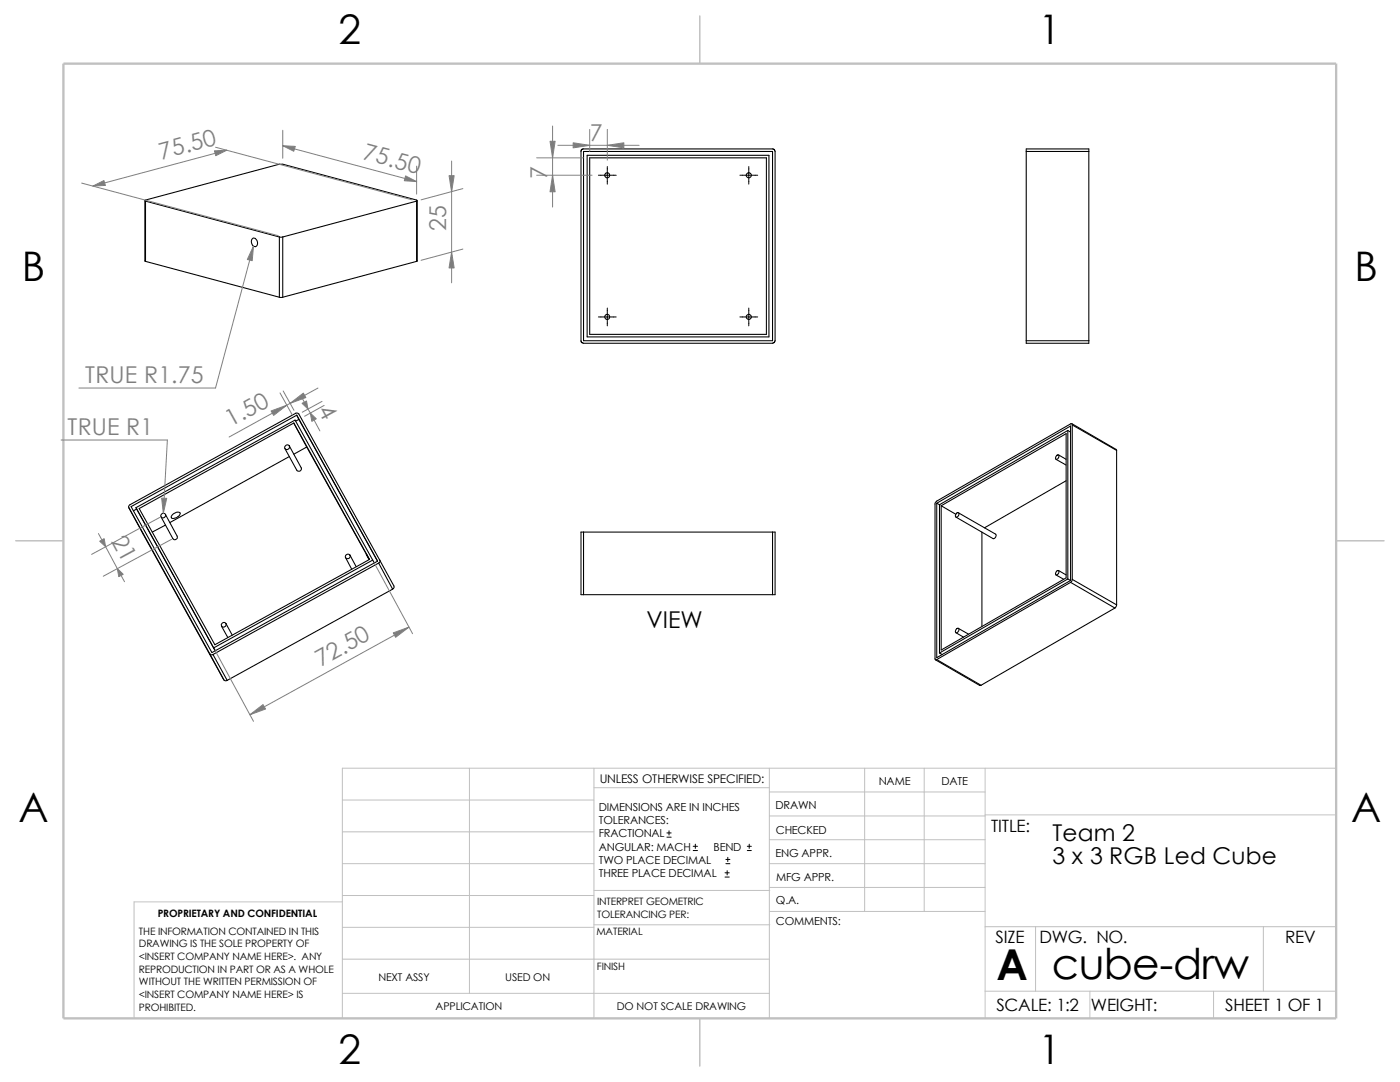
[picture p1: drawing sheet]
<svg xmlns="http://www.w3.org/2000/svg" width="279mm" height="216mm" viewBox="0 0 279 216" stroke-linecap="round" stroke-linejoin="round" font-family="sans-serif">
<g fill="none" stroke="#c0c0c0" stroke-width=".2">
<path d="M68.3 159.6h50.2M93.7 153.3v44.9M118.5 153.3v49.9M118.5 157.2h35M153.5 153.3v49.9M153.5 158h43.1M172.6 153.3v28.6M184.4 153.3v28.6M196.6 153.3v49.9M266.7 153.3h-198.4v49.9M68.3 178.7h50.2M68.3 172.3h50.2"/>
<path d="M68.3 166h50.2M68.3 180h-41.5v23.2M118.5 177.7h35.1M153.5 167.6h43.1M153.5 162.8h43.1M153.5 172.3h43.1M153.5 177.1h43.1M196.6 162.6h70.1M68.3 198.2h85.2M68.3 191.4h85.2M68.3 185h50.2M118.5 184.5h35.1"/>
<path d="M153.6 181.9h43M196.6 197.8h70.1M196.6 184.9h70.1M206.7 184.9v12.9M217.5 197.8v5.4M242.2 197.8v5.4M252.1 184.9v12.9"/>
</g>
<path d="M139.7 3.2v9.5M3.1 107.9h9.6M266.7 107.9h9.5M139.7 203.2v9.5" fill="none" stroke="#c0c0c0" stroke-width=".21"/>
<path d="M12.7 12.7h254v190.5h-254z" fill="none" stroke="#c0c0c0" stroke-width=".47"/>
<g fill="none" stroke="#000" stroke-width=".21">
<path d="M116.1 29.8l.1-.1h38.1l.3 .2 .1 38.1-.3 .4-37.9 .1-.5-.3v-38.2zM116.5 30.2h37.7v37.8h-37.7zM117.2 31h36.3v36.2h-36.3zM117.7 31.5h35.3v35.2h-35.3zM204.8 30.2v37.8M204.8 30.2h12.5M217.3 30.2v37.8M217.3 30.2v-.5h-12.5v.5M28.9 40v12.1l.1 .1M29 40.1l-.1-.1 26.9-7.2h.6l26.7 7.1 .2 .1-.2 .1M29 40.1l26.8 7.2M29 52.2l26.8 7.1"/>
<path d="M29 40.1v12.1M50.3 47.7a.68 .68 0 0 1 .8-.1 .68 .68 0 0 1 .3 .7 .6 .6 0 0 1-.4 .9 .6 .6 0 0 1-.8-.6v-.5zM55.8 59.3h.6M55.8 47.3v12M55.8 47.3h.6M56.4 47.3v12M83.1 40.1l-26.7 7.2M83.1 40.1v12.1M83.1 52.2l-26.7 7.1M83.3 40v12.1l-.2 .1M204.8 68h12.5M217.3 68v.5h-12.5v-.5"/>
<path d="M57.7 89l2.4 4.3a.5 .5 0 0 1-.2 .7 .5 .5 0 0 1-.7-.2l-2.3-4.3M57.7 91.1l-23.8 13.2M58.6 84.4l2.6 4.8M59.2 82.8l-33 18.3 16.1 29.1 33.1-18.2M59.2 82.8l16.2 29.2M59.2 82.8l.4 .9M59.6 83.7l15.8 28.3M59.6 83.7l-.6 .3M61.2 89.2l12.5 22.4M61.2 89.2l-2.6 1.4M210.7 91.7l2.1 1.1M210.9 90.9a.28 .28 0 0 1 .4 0 .28 .28 0 0 1-.1 .4l-.1 .3a.26 .26 0 0 1-.4 0 .26 .26 0 0 1 0-.4z"/>
<path d="M211.2 90.8l1.6 .9M212.8 95.9l-16.3 9.4M213.1 85.9l-25.6 14.8M213.1 85.9v29.6M213.1 85.9l.6 .3M213.9 84.5l8.8 5.2 .1 .2M214 84.8a.2 .2 0 0 0-.1-.3 .2 .2 0 0 0-.2 .1l-27 15.6-.1 31.2a.19 .19 0 0 0 .1 .3 .19 .19 0 0 0 .2-.1M214 84.8v30.8M214 84.8l8.8 5.1M222.8 89.9v30.8M25.7 101.3v-.2l.2-.3 33.1-18.3 .4-.1 .2 .1 16.2 29.3M25.7 101.3l16.2 29.2"/>
<path d="M25.7 101.3l19 34.3M27.1 101.3l31.8-17.5 15.5 28M27.1 101.3l15.9 28.6M27.1 101.3l.5 .9M27.3 101.6l-.7 .3M27.8 101.5l30.8-17.1 15.1 27.2-30.8 17.1zM33 102.7l2.3 4.3a.5 .5 0 0 1-.2 .6 .5 .5 0 0 1-.6-.1l-2.4-4.4M33 104.8l-2.6 1.4M34.5 102.6a1 1 0 0 1 1.5-.2 1.33 1.33 0 0 1-1.8 .9v-.3zM69 111.3l1.2 2.3M69.8 110.8l1.3 2.3M73.1 110.6l.6 1z"/>
<path d="M74.4 111.8l-31.8 17.5 .4 .5M74.4 111.8l.3 .6M75.6 112.4l-33.1 18.2M75.6 112.4l2.8 5.2M75.8 111.8l2.8 5.1 .1 .3-.3 .4M75.8 111.8a.4 .4 0 0 1-.2 .6M78.4 117.6l-33.1 18.2M116.5 106.2h-.5v12.5h.5M116.5 106.2v12.5M116.5 106.2h37.7M116.5 118.7h37.7M154.2 106.2h.5v12.5h-.5"/>
<path d="M154.2 106.2v12.5M186.9 100.4l26.8-15.4v30.8M186.9 100.4v30.8l26.8-15.4M186.9 100.4l.6 .3M187.5 100.7v29.6M187.8 100.9l25-14.4v28.8l-25 14.4zM187.8 100.9l3 1.7M190.9 102.4a.31 .31 0 0 1 .5 0 .31 .31 0 0 1-.1 .5 .32 .32 0 0 1-.3 .3 .32 .32 0 0 1-.3-.3zM191.3 102.3l7.4 4.3a.62 .62 0 0 1-.5 .9l-7.4-4.3M196 106.2v18.8M210.7 114.7l1.6 .9M211 113.9a.28 .28 0 0 1 .4 .1 .28 .28 0 0 1-.2 .4 .31 .31 0 0 1-.2 .3 .31 .31 0 0 1-.3-.1z"/>
<path d="M211.2 113.8l1.6 .9M213.1 115.5l.6 .3M213.1 115.5l-25.6 14.8M213.7 116.2l8.8 5.1M213.7 116.2l-26.8 15.4M214 115.6l8.8 5.1M214 115.6l-.3 .6M41.9 130.5l2.8 5.1M41.9 130.5l.3 .2 .3-.1M42.5 130.6l2.8 5.2M44.2 124.9l1.3 2.3M44.7 135.6a.46 .46 0 0 0 .6 .2"/>
<path d="M45.1 124.4l1.3 2.3M186.7 131.7l8.8 5.1 .3-.1M186.9 131.6l8.9 5.1M187.5 130.3l.5 .3M190.8 126.2l1.5 .9M191 125.4a.33 .33 0 0 1 .4 .2 .33 .33 0 0 1-.2 .4l-.1 .2a.31 .31 0 0 1-.4 0 .31 .31 0 0 1 .1-.5zM191.3 125.4l2 1.1M222.5 121.3l-26.7 15.4M222.8 120.7l-.3 .6"/>
<circle cx="121.2" cy="35" r=".48"/>
<circle cx="149.4" cy="35" r=".5"/>
<circle cx="121.2" cy="63.2" r=".49"/>
<circle cx="149.5" cy="63.2" r=".5"/>
<circle cx="57.3" cy="89.2" r=".48"/>
<circle cx="32.6" cy="102.9" r=".47"/>
<circle cx="69.4" cy="111" r=".47"/>
<circle cx="44.7" cy="124.7" r=".48"/>
</g>
<g fill="none" stroke="#808080" stroke-width=".2">
<path d="M16.3 36.5l39.2 10.5M43 29.4l39.3 10.5M45.3 30l-26.8 7.1M56.4 26v5.6M56.4 29.1l26.7 7.1M83.1 33.1v5.6M90.1 32.1v24.3M92.4 37.6l-8.4 2.3M107.1 31.5h9.3M107.1 35h11.1M110.3 25.1v16.2M111.3 29h16.3"/>
<path d="M117.7 25.8v4.4M121.2 25.8v6.2M50.6 49.1l-7.6 28.3h-27.3M92.4 49.7l-8.4 2.2M55.9 78.4l2.4 4.4M56.5 78l2.2 3.9M60.1 79l3.7 7M63.5 77.4l-17.8 9.8M12.2 87.8h21.2l-.8 14.6M64.3 80.1l-4 2.2M64.7 80.9l-3.9 2.2M19.6 106.5l5.2 9.6"/>
<path d="M31.9 103.3l-13.6 7.3M34.2 107.6l-13.6 7.4M74.7 112.3l7.6 14.1M42.9 129.8l7.7 14.1M81.6 125.1l-31.7 17.5"/>
</g>
<g fill="#808080" stroke="#808080" stroke-width=".2">
<path d="M56.4 29.1l2.5 .1-.3 1z"/>
<path d="M89.6 35.1h1l-.5 3.2z"/>
<path d="M18.5 37.1l2.2-1.1 .3 1z"/>
<path d="M80.9 35.1l2.2 1.1-2.4-.1z"/>
<path d="M42.8 30.1l2.5-.1-2.2 1.1z"/>
<path d="M90.1 50.3l.5 3.2h-1z"/>
<path d="M50.6 49.1l-.3 2.9-.9-.2z"/>
<path d="M78.5 126.3l3.1-1.2-2.6 2.1z"/>
<path d="M57.9 80.5l2.6-2.1 .5 .9z"/>
<path d="M49.9 142.6l2.6-2 .5 .9z"/>
<path d="M54.1 82l3.1-1.1-2.6 2z"/>
<path d="M19.9 108l.9-.5 .3 1.6z"/>
<path d="M23.4 113.5l1.2 1.1-.9 .5z"/>
<path d="M32.3 99.4h1l-.7 3z"/>
<path d="M60.3 80.5l.9-.5 .3 1.6z"/>
<path d="M61.9 82.4l1.2 1.2-.9 .5z"/>
<path d="M121.2 29l3.3-.5v1z"/>
<path d="M114.4 28.5l3.3 .5-3.3 .5z"/>
<path d="M109.8 28.2h1l-.5 3.3z"/>
<path d="M110.3 35l.5 3.3h-1z"/>
</g>
<g fill="none" stroke="#000" stroke-width=".2">
<path d="M119.4 35h3.6M121.2 33.2v3.5M147.7 35h3.5M149.4 33.2v3.5M119.4 63.2h3.6M121.2 61.5v3.5M147.7 63.2h3.5M149.4 61.5v3.5M133.1 167h.8M133.1 166.2h.8M133.5 165.8v.8M138.3 169.7h.9"/>
<path d="M138.3 168.9h.9M138.8 168.4v.9M144.7 175h.8M144.7 174.2h.8M144.9 172.3h.8M144.9 171.5h.8M145.1 173.7v.9M145.2 171.1v.8M149.1 169.7h.8M149.1 168.9h.8M149.5 168.4v.9"/>
</g>
<g font-size="8.5">
<text x="198.8" y="195.5">A</text>
<text x="209.9" y="195.3">cube-drw</text>
</g>
<g font-size="8.1">
<text x="67.6" y="8.8">2</text>
<text x="207.2" y="8.8">1</text>
<text x="4.4" y="56.1">B</text>
<text x="270.3" y="56.1">B</text>
<text x="3.7" y="164.1">A</text>
<text x="269.6" y="164.1">A</text>
<text x="67.6" y="212.3">2</text>
<text x="207.3" y="212.3">1</text>
</g>
<g font-size="4.6" fill="#808080">
<text x="117.7" y="28.1">7</text>
<text x="32.2" y="31.9" transform="rotate(-15 32.2 31.9)">75.50</text>
<text x="72.2" y="31.7" transform="rotate(15 72.2 31.7)">75.50</text>
<text x="109.2" y="35.7" transform="rotate(-90 109.2 35.7)">7</text>
<text x="89" y="46" transform="rotate(-90 89 46)">25</text>
<text x="17" y="76.5">TRUE R1.75</text>
<text x="63.4" y="81.9" transform="rotate(62 63.4 81.9)">4</text>
<text x="13.5" y="86.9">TRUE R1</text>
<text x="46.1" y="85.3" transform="rotate(-29 46.1 85.3)">1.50</text>
<text x="22.1" y="107.9" transform="rotate(62 22.1 107.9)">21</text>
<text x="64" y="133.1" transform="rotate(-29 64 133.1)">72.50</text>
</g>
<g font-size="4.6">
<text x="129" y="125.3">VIEW</text>
<text x="210.1" y="167.9">Team 2</text>
<text x="210.1" y="172.4">3 x 3 RGB Led Cube</text>
</g>
<g font-size="3.4">
<text x="197.8" y="166">TITLE:</text>
<text x="198.7" y="188.1">SIZE</text>
<text x="207.5" y="188.1">DWG. NO.</text>
<text x="256.5" y="188.2">REV</text>
<text x="198.8" y="201.7">SCALE: 1:2</text>
<text x="217.7" y="201.8">WEIGHT:</text>
<text x="244.5" y="201.7">SHEET 1 OF 1</text>
</g>
<text font-size="2.4" x="119.7" y="156.2">UNLESS OTHERWISE SPECIFIED:</text>
<g font-size="2.2">
<text x="119.5" y="161.8">DIMENSIONS ARE IN INCHES</text>
<text x="154.8" y="161.5">DRAWN</text>
<text x="175.4" y="156.7">NAME</text>
<text x="187.9" y="156.7">DATE</text>
<text x="119.5" y="164.4">TOLERANCES:</text>
<text x="119.5" y="167.1">FRACTIONAL</text>
<text x="154.8" y="166.3">CHECKED</text>
<text x="119.5" y="172.4">TWO PLACE DECIMAL</text>
<text x="119.5" y="169.8">ANGULAR: MACH</text>
<text x="142.4" y="169.8">BEND</text>
<text x="154.8" y="171">ENG APPR.</text>
<text x="119.5" y="175">THREE PLACE DECIMAL</text>
<text x="154.9" y="175.7">MFG APPR.</text>
<text x="154.9" y="184.7">COMMENTS:</text>
<text x="154.9" y="180.5">Q.A.</text>
</g>
<g font-size="2.1">
<text x="75.5" y="195.7">NEXT ASSY</text>
<text x="100.8" y="195.7">USED ON</text>
<text x="86.9" y="201.5">APPLICATION</text>
<text x="123.1" y="201.6">DO NOT SCALE DRAWING</text>
</g>
<g font-size="2">
<text x="31.5" y="183">PROPRIETARY AND CONFIDENTIAL</text>
<text x="119.2" y="180.6">INTERPRET GEOMETRIC</text>
<text x="119.2" y="183.1">TOLERANCING PER:</text>
<text x="27.7" y="186.5">THE INFORMATION CONTAINED IN THIS</text>
<text x="27.7" y="189.1">DRAWING IS THE SOLE PROPERTY OF</text>
<text x="27.7" y="191.6">&lt;INSERT COMPANY NAME HERE&gt;. ANY</text>
<text x="119" y="186.6">MATERIAL</text>
<text x="27.7" y="194.1">REPRODUCTION IN PART OR AS A WHOLE</text>
<text x="27.7" y="196.6">WITHOUT THE WRITTEN PERMISSION OF</text>
<text x="119.1" y="193.5">FINISH</text>
<text x="27.7" y="199.1">&lt;INSERT COMPANY NAME HERE&gt; IS</text>
<text x="27.7" y="201.7">PROHIBITED.</text>
</g>
</svg>
